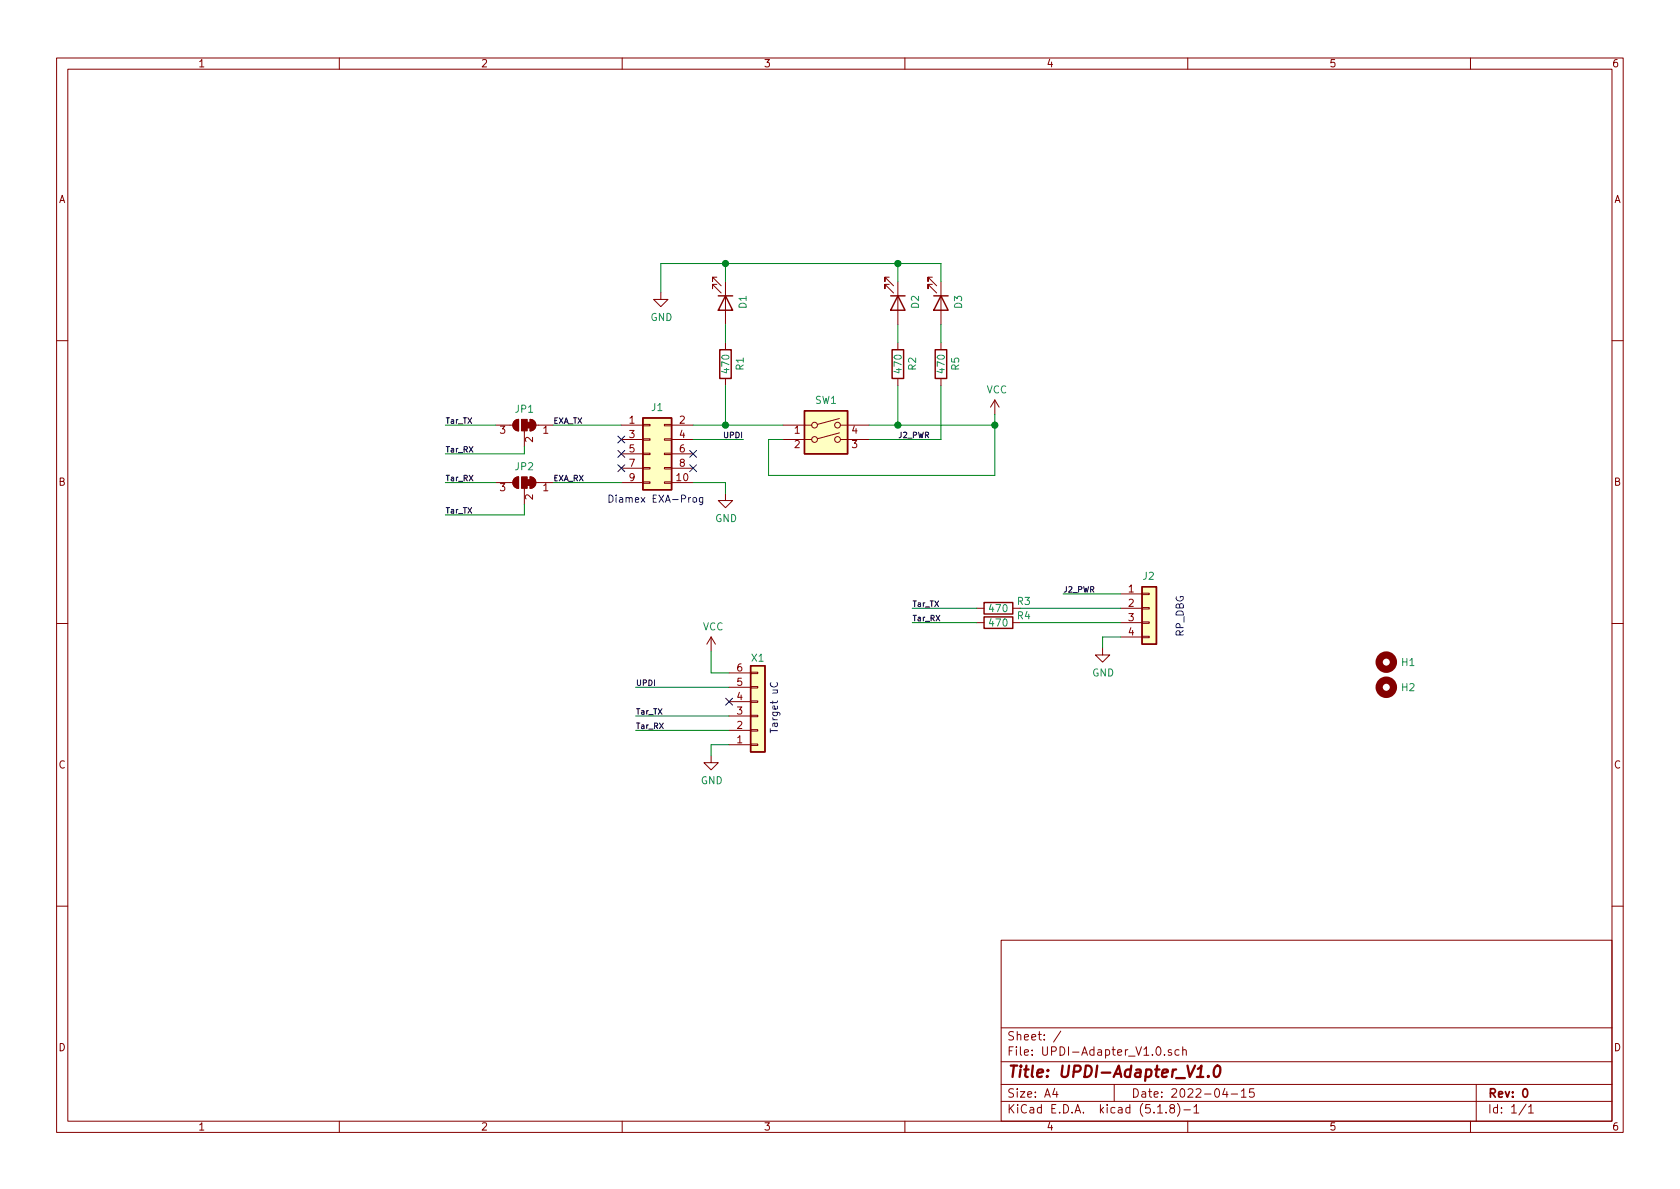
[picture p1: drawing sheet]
EESchema Schematic File Version 4
EELAYER 30 0
EELAYER END
$Descr A4 11693 8268
encoding utf-8
Sheet 1 1
Title "UPDI-Adapter_V1.0"
Date "2022-04-15"
Rev "0"
Comp ""
Comment1 ""
Comment2 ""
Comment3 ""
Comment4 ""
$EndDescr
$Comp
L Connector_Generic:Conn_01x06 X1
U 1 1
P 5275 4975
F 0 "X1" H 5275 4575 50  0000 C CNN
F 1 "Conn_01x06" H 5193 4541 50  0001 C CNN
F 2 "Connector_Molex:Molex_PicoBlade_53261-0671_1x06-1MP_P1.25mm_Horizontal" H 5275 4975 50  0001 C CNN
F 3 "~" H 5275 4975 50  0001 C CNN
	1    5275 4975
	1    0    0    1   
$EndComp
$Comp
L power:GND #PWR0101
U 1 1
P 4950 5250
F 0 "#PWR0101" H 4950 5000 50  0001 C CNN
F 1 "GND" H 4955 5077 50  0000 C CNN
F 2 "" H 4950 5250 50  0001 C CNN
F 3 "" H 4950 5250 50  0001 C CNN
	1    4950 5250
	1    0    0    -1  
$EndComp
$Comp
L power:VCC #PWR0102
U 1 1
P 6925 2875
F 0 "#PWR0102" H 6925 2725 50  0001 C CNN
F 1 "VCC" H 6940 3048 50  0000 C CNN
F 2 "" H 6925 2875 50  0001 C CNN
F 3 "" H 6925 2875 50  0001 C CNN
	1    6925 2875
	1    0    0    -1  
$EndComp
Wire Wire Line
	5075 5175 4950 5175
Wire Wire Line
	4950 5175 4950 5250
Wire Wire Line
	5075 5075 4425 5075
Wire Wire Line
	5075 4975 4425 4975
Wire Wire Line
	5075 4775 4425 4775
$Comp
L Connector_Generic:Conn_02x05_Odd_Even J1
U 1 1
P 4525 3150
F 0 "J1" H 4575 3475 50  0000 C CNN
F 1 "Conn_02x05_Odd_Even" H 4575 3476 50  0001 C CNN
F 2 "Connector_IDC:IDC-Header_2x05_P2.54mm_Vertical" H 4525 3150 50  0001 C CNN
F 3 "~" H 4525 3150 50  0001 C CNN
	1    4525 3150
	1    0    0    -1  
$EndComp
$Comp
L Jumper:SolderJumper_3_Bridged12 JP1
U 1 1
P 3650 2950
F 0 "JP1" H 3650 3063 50  0000 C CNN
F 1 "SolderJumper_3_Bridged12" H 3650 3064 50  0001 C CNN
F 2 "Jumper:SolderJumper-3_P1.3mm_Bridged12_RoundedPad1.0x1.5mm" H 3650 2950 50  0001 C CNN
F 3 "~" H 3650 2950 50  0001 C CNN
	1    3650 2950
	-1   0    0    -1  
$EndComp
Wire Wire Line
	4325 3350 3850 3350
Wire Wire Line
	4325 2950 3850 2950
Wire Wire Line
	4825 2950 5050 2950
Wire Wire Line
	4825 3350 5050 3350
Wire Wire Line
	5050 2950 5450 2950
Wire Wire Line
	6925 2950 6925 2875
$Comp
L Device:LED D1
U 1 1
P 5050 2100
F 0 "D1" H 5043 2225 50  0000 C CNN
F 1 "LED" H 5043 2226 50  0001 C CNN
F 2 "LED_SMD:LED_0805_2012Metric" H 5050 2100 50  0001 C CNN
F 3 "~" H 5050 2100 50  0001 C CNN
	1    5050 2100
	0    1    1    0   
$EndComp
$Comp
L Device:R R1
U 1 1
P 5050 2525
F 0 "R1" V 5150 2475 50  0000 L CNN
F 1 "470" V 5050 2450 50  0000 L CNN
F 2 "Resistor_SMD:R_0805_2012Metric" V 4980 2525 50  0001 C CNN
F 3 "~" H 5050 2525 50  0001 C CNN
	1    5050 2525
	1    0    0    -1  
$EndComp
$Comp
L Device:LED D2
U 1 1
P 6250 2100
F 0 "D2" H 6243 2225 50  0000 C CNN
F 1 "LED" H 6243 2226 50  0001 C CNN
F 2 "LED_SMD:LED_0805_2012Metric" H 6250 2100 50  0001 C CNN
F 3 "~" H 6250 2100 50  0001 C CNN
	1    6250 2100
	0    1    1    0   
$EndComp
$Comp
L Device:R R2
U 1 1
P 6250 2525
F 0 "R2" V 6350 2475 50  0000 L CNN
F 1 "470" V 6250 2450 50  0000 L CNN
F 2 "Resistor_SMD:R_0805_2012Metric" V 6180 2525 50  0001 C CNN
F 3 "~" H 6250 2525 50  0001 C CNN
	1    6250 2525
	1    0    0    -1  
$EndComp
Wire Wire Line
	6050 2950 6250 2950
Wire Wire Line
	6250 2950 6250 2675
Wire Wire Line
	6250 2950 6925 2950
Connection ~ 6250 2950
Wire Wire Line
	6250 2375 6250 2250
Wire Wire Line
	5050 2950 5050 2675
Connection ~ 5050 2950
Wire Wire Line
	5050 2375 5050 2250
Wire Wire Line
	6250 1950 6250 1825
Wire Wire Line
	6250 1825 5050 1825
Wire Wire Line
	4600 1825 4600 2025
Wire Wire Line
	5050 1950 5050 1825
Wire Wire Line
	5050 1825 4600 1825
$Comp
L power:GND #PWR0103
U 1 1
P 4600 2025
F 0 "#PWR0103" H 4600 1775 50  0001 C CNN
F 1 "GND" H 4605 1852 50  0000 C CNN
F 2 "" H 4600 2025 50  0001 C CNN
F 3 "" H 4600 2025 50  0001 C CNN
	1    4600 2025
	1    0    0    -1  
$EndComp
$Comp
L power:GND #PWR0104
U 1 1
P 5050 3425
F 0 "#PWR0104" H 5050 3175 50  0001 C CNN
F 1 "GND" H 5055 3252 50  0000 C CNN
F 2 "" H 5050 3425 50  0001 C CNN
F 3 "" H 5050 3425 50  0001 C CNN
	1    5050 3425
	1    0    0    -1  
$EndComp
Wire Wire Line
	5050 3350 5050 3425
$Comp
L power:VCC #PWR0105
U 1 1
P 4950 4525
F 0 "#PWR0105" H 4950 4375 50  0001 C CNN
F 1 "VCC" H 4965 4698 50  0000 C CNN
F 2 "" H 4950 4525 50  0001 C CNN
F 3 "" H 4950 4525 50  0001 C CNN
	1    4950 4525
	1    0    0    -1  
$EndComp
Wire Wire Line
	5075 4675 4950 4675
Wire Wire Line
	4950 4675 4950 4525
Text Notes 4225 3500 0    50   ~ 0
Diamex EXA-Prog
Text Label 3850 2950 0    39   ~ 0
EXA_TX
Text Label 3850 3350 0    39   ~ 0
EXA_RX
$Comp
L Jumper:SolderJumper_3_Bridged12 JP2
U 1 1
P 3650 3350
F 0 "JP2" H 3650 3463 50  0000 C CNN
F 1 "SolderJumper_3_Bridged12" H 3650 3464 50  0001 C CNN
F 2 "Jumper:SolderJumper-3_P1.3mm_Bridged12_RoundedPad1.0x1.5mm" H 3650 3350 50  0001 C CNN
F 3 "~" H 3650 3350 50  0001 C CNN
	1    3650 3350
	-1   0    0    -1  
$EndComp
Text Notes 5425 5100 1    50   ~ 0
Target uC
Text Label 3100 3150 0    39   ~ 0
Tar_RX
Text Label 3100 3575 0    39   ~ 0
Tar_TX
Wire Wire Line
	3650 3100 3650 3150
Wire Wire Line
	3650 3150 3100 3150
Wire Wire Line
	3450 2950 3100 2950
Wire Wire Line
	3650 3500 3650 3575
Wire Wire Line
	3650 3575 3100 3575
Wire Wire Line
	3450 3350 3100 3350
Text Label 3100 2950 0    39   ~ 0
Tar_TX
Text Label 3100 3350 0    39   ~ 0
Tar_RX
Text Label 4425 4975 0    39   ~ 0
Tar_TX
Text Label 4425 5075 0    39   ~ 0
Tar_RX
Wire Wire Line
	5175 3050 4825 3050
Text Label 4425 4775 0    39   ~ 0
UPDI
Text Label 5175 3050 2    39   ~ 0
UPDI
NoConn ~ 5075 4875
$Comp
L Connector_Generic:Conn_01x04 J2
U 1 1
P 8000 4225
F 0 "J2" H 7950 4450 50  0000 L CNN
F 1 "Conn_01x04" H 8080 4126 50  0001 L CNN
F 2 "Connector_Molex:Molex_KK-254_AE-6410-04A_1x04_P2.54mm_Vertical" H 8000 4225 50  0001 C CNN
F 3 "~" H 8000 4225 50  0001 C CNN
	1    8000 4225
	1    0    0    -1  
$EndComp
$Comp
L power:GND #PWR0106
U 1 1
P 7675 4500
F 0 "#PWR0106" H 7675 4250 50  0001 C CNN
F 1 "GND" H 7680 4327 50  0000 C CNN
F 2 "" H 7675 4500 50  0001 C CNN
F 3 "" H 7675 4500 50  0001 C CNN
	1    7675 4500
	1    0    0    -1  
$EndComp
Wire Wire Line
	7800 4425 7675 4425
Wire Wire Line
	7675 4425 7675 4500
Wire Wire Line
	7800 4125 7400 4125
Wire Wire Line
	7800 4225 7100 4225
Wire Wire Line
	7800 4325 7100 4325
Text Notes 8250 4425 1    50   ~ 0
RP_DBG
Text Label 6350 4225 0    39   ~ 0
Tar_TX
Text Label 6350 4325 0    39   ~ 0
Tar_RX
$Comp
L Mechanical:MountingHole H1
U 1 1
P 9650 4600
F 0 "H1" H 9750 4600 50  0000 L CNN
F 1 "MountingHole" H 9750 4555 50  0001 L CNN
F 2 "MountingHole:MountingHole_2.7mm_M2.5_DIN965" H 9650 4600 50  0001 C CNN
F 3 "~" H 9650 4600 50  0001 C CNN
	1    9650 4600
	1    0    0    -1  
$EndComp
$Comp
L Device:R R3
U 1 1
P 6950 4225
F 0 "R3" V 6900 4350 50  0000 L CNN
F 1 "470" V 6950 4150 50  0000 L CNN
F 2 "Resistor_SMD:R_0805_2012Metric" V 6880 4225 50  0001 C CNN
F 3 "~" H 6950 4225 50  0001 C CNN
	1    6950 4225
	0    1    1    0   
$EndComp
Wire Wire Line
	6800 4225 6350 4225
$Comp
L Device:R R4
U 1 1
P 6950 4325
F 0 "R4" V 6900 4450 50  0000 L CNN
F 1 "470" V 6950 4250 50  0000 L CNN
F 2 "Resistor_SMD:R_0805_2012Metric" V 6880 4325 50  0001 C CNN
F 3 "~" H 6950 4325 50  0001 C CNN
	1    6950 4325
	0    1    1    0   
$EndComp
Wire Wire Line
	6800 4325 6350 4325
$Comp
L Switch:SW_DIP_x02 SW1
U 1 1
P 5750 3050
F 0 "SW1" H 5750 3325 50  0000 C CNN
F 1 "SW_DIP_x02" H 5750 3326 50  0001 C CNN
F 2 "Button_Switch_THT:SW_DIP_SPSTx02_Slide_9.78x7.26mm_W7.62mm_P2.54mm" H 5750 3050 50  0001 C CNN
F 3 "~" H 5750 3050 50  0001 C CNN
	1    5750 3050
	1    0    0    -1  
$EndComp
Connection ~ 5050 1825
Wire Wire Line
	6925 2950 6925 3300
Wire Wire Line
	6925 3300 5350 3300
Wire Wire Line
	5350 3300 5350 3050
Wire Wire Line
	5350 3050 5450 3050
Connection ~ 6925 2950
Text Label 7400 4125 0    39   ~ 0
J2_PWR
Text Label 6475 3050 2    39   ~ 0
J2_PWR
$Comp
L Mechanical:MountingHole H2
U 1 1
P 9650 4775
F 0 "H2" H 9750 4775 50  0000 L CNN
F 1 "MountingHole" H 9750 4730 50  0001 L CNN
F 2 "MountingHole:MountingHole_2.7mm_M2.5_DIN965" H 9650 4775 50  0001 C CNN
F 3 "~" H 9650 4775 50  0001 C CNN
	1    9650 4775
	1    0    0    -1  
$EndComp
$Comp
L Device:LED D3
U 1 1
P 6550 2100
F 0 "D3" H 6543 2225 50  0000 C CNN
F 1 "LED" H 6543 2226 50  0001 C CNN
F 2 "LED_SMD:LED_0805_2012Metric" H 6550 2100 50  0001 C CNN
F 3 "~" H 6550 2100 50  0001 C CNN
	1    6550 2100
	0    1    1    0   
$EndComp
$Comp
L Device:R R5
U 1 1
P 6550 2525
F 0 "R5" V 6650 2475 50  0000 L CNN
F 1 "470" V 6550 2450 50  0000 L CNN
F 2 "Resistor_SMD:R_0805_2012Metric" V 6480 2525 50  0001 C CNN
F 3 "~" H 6550 2525 50  0001 C CNN
	1    6550 2525
	1    0    0    -1  
$EndComp
Wire Wire Line
	6550 2375 6550 2250
Wire Wire Line
	6550 3050 6550 2675
Wire Wire Line
	6050 3050 6550 3050
Wire Wire Line
	6550 1950 6550 1825
Wire Wire Line
	6550 1825 6250 1825
Connection ~ 6250 1825
NoConn ~ 4325 3050
NoConn ~ 4325 3150
NoConn ~ 4325 3250
NoConn ~ 4825 3250
NoConn ~ 4825 3150
$EndSCHEMATC
